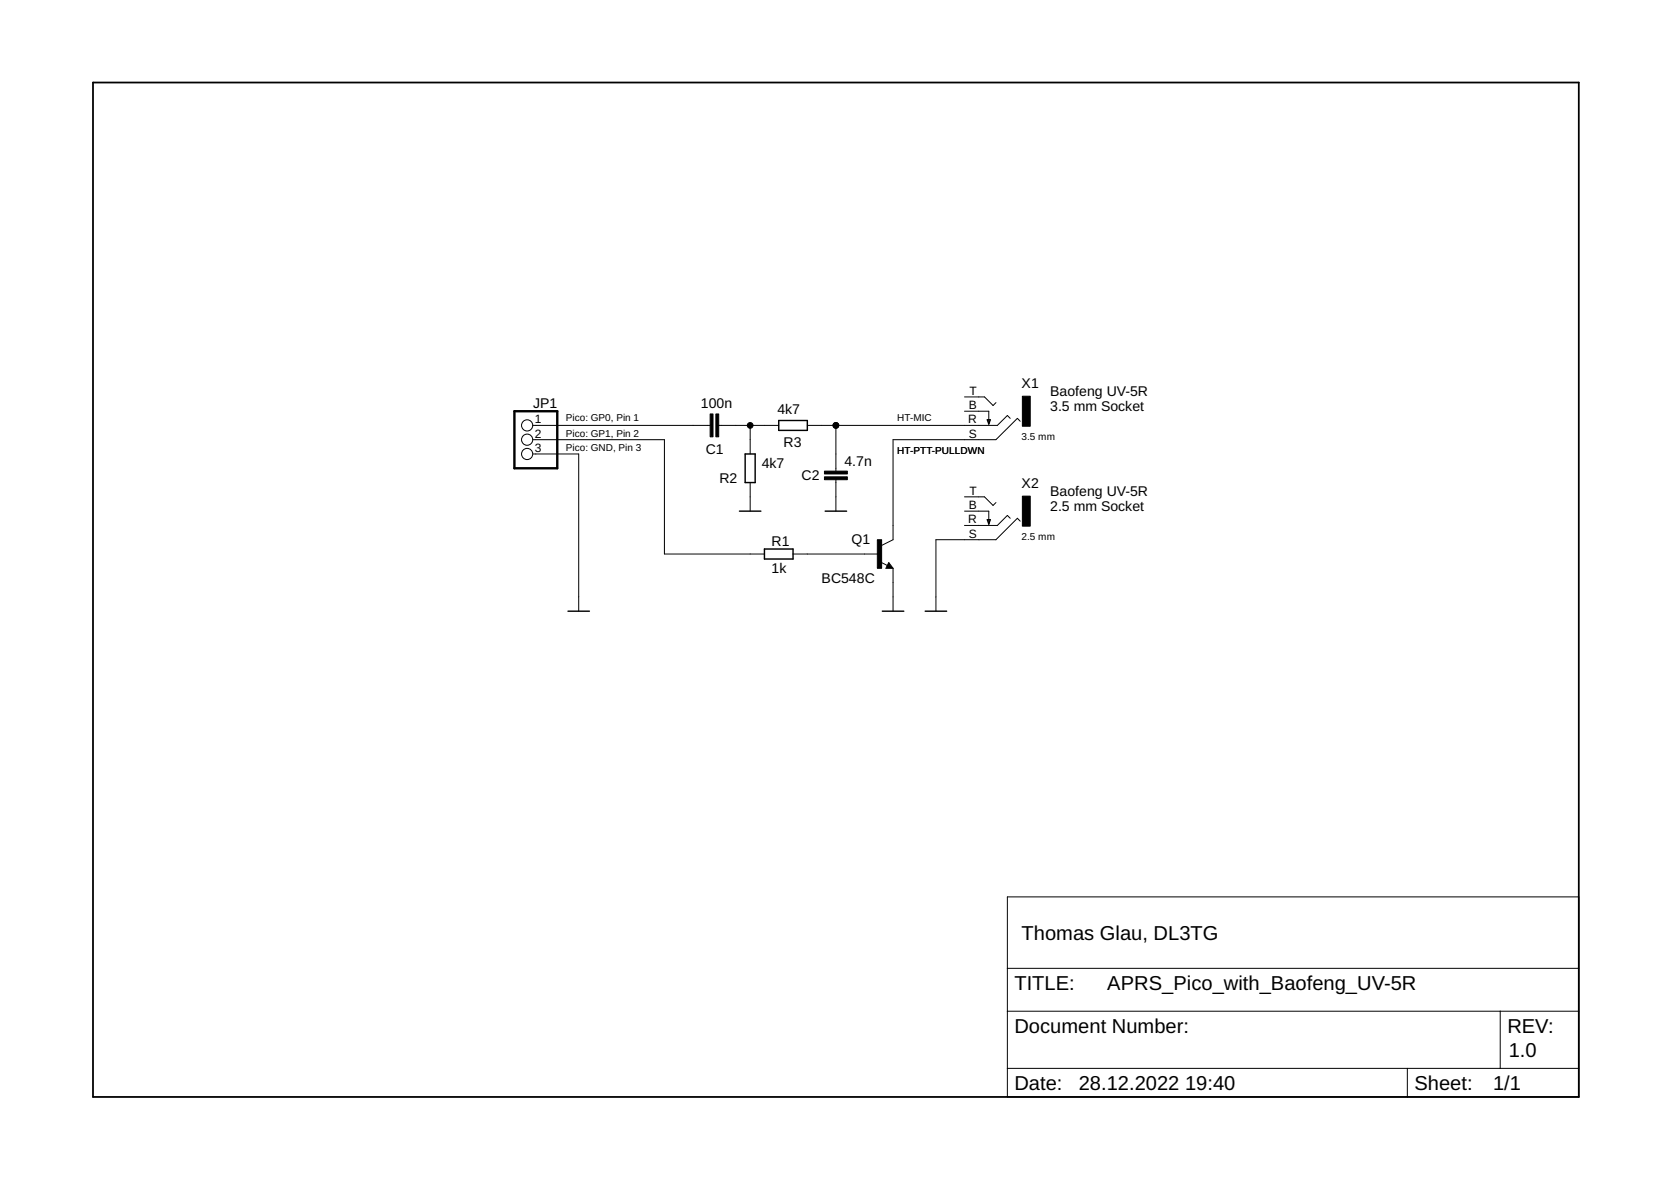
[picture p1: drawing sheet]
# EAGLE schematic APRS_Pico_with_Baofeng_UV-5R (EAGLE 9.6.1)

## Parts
C1  100n  C  [C0805]
C2  4.7n  C  [C0805]
JP1  PINHD-1X3  [1X03]
Q1  BC548C  BC548  [TO92-EBC]
R1  1k  R-EU_0207/10  [0207/10]
R2  4k7  R  [R0805]
R3  4k7  R  [R0805]
X1  KLBR4  [KLBR4]
X2  KLBR4  [KLBR4]

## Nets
GND: C2.1 JP1.3 Q1.E R2.1 X2.S
GP0: C1.1 JP1.1
HT-PTT-PULLDWN: Q1.C X1.S
LINE-OUT: C2.2 R3.1 X1.R
N$1: JP1.2 R1.1
N$2: C1.2 R2.2 R3.2
N$3: Q1.B R1.2
Unconnected: X1.B X1.T X2.B X2.R X2.T

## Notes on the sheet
- Baofeng UV-5R
  3.5 mm Socket
- Pico: GP0, Pin 1 | HT-MIC
- Pico: GP1, Pin 2 | 3.5 mm
- Pico: GND, Pin 3
- Baofeng UV-5R
  2.5 mm Socket
- 2.5 mm
- Thomas Glau, DL3TG
- 1.0
